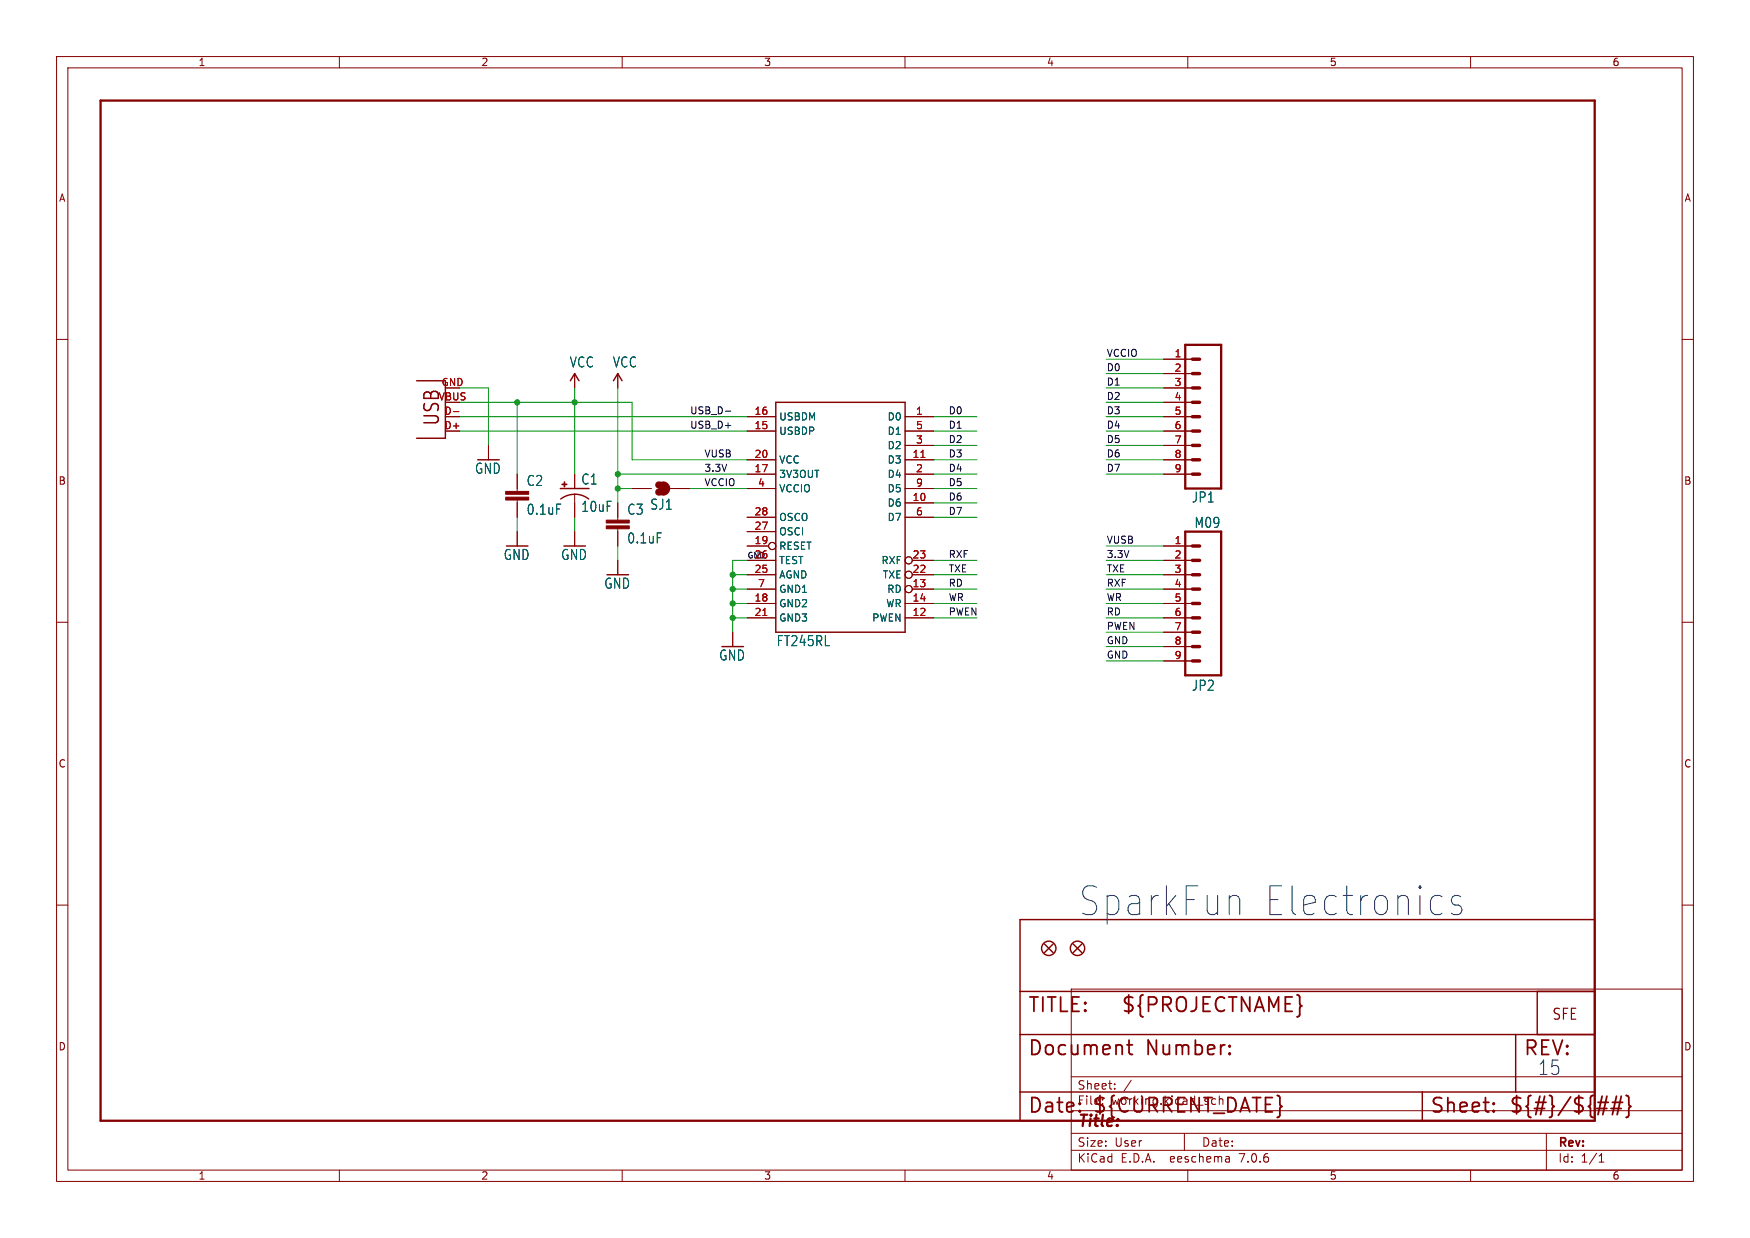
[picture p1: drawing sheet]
<svg xmlns="http://www.w3.org/2000/svg" width="309mm" height="219mm" viewBox="0 0 309 219" stroke-linecap="round" stroke-linejoin="round" font-family="sans-serif">
<g fill="none" stroke="#840000" stroke-width=".18">
<path d="M10 10h289.4v198.8h-289.4zM12 12h285.4v194.8h-285.4zM60 10v2M110 10v2M160 10v2M210 10v2M260 10v2M10 60h2M297.4 60h2M78.7 73.7h2.6M86.4 78.7v2.6M101.6 66v2.6"/>
<path d="M109.2 66v2.6M132.1 73.7h5.1M132.1 76.2h5.1M160 73.7h5.1M160 76.2h5.1M160 78.7h5.1M205.7 73.7h5.1M205.7 76.2h5.1M205.7 78.7h5.1M205.7 63.5h5.1M205.7 66h5.1M205.7 68.6h5.1"/>
<path d="M205.7 71.1h5.1M91.4 83.8v3.1M91.4 88.4v3M91.4 94v2.5M101.6 83.8v2.6M101.6 87.4v4M101.6 94v2.5M109.2 88.9v3M109.2 93.5v3M109.2 99.1v2.5M111.8 86.4h3.4M118.5 86.4h3.4"/>
<path d="M132.1 86.4h5.1M132.1 96.5h3.8M132.1 99.1h5.1M132.1 81.3h5.1M132.1 83.8h5.1M132.1 94h5.1M132.1 91.4h5.1M160 86.4h5.1M160 88.9h5.1M160 81.3h5.1M160 83.8h5.1M160 91.4h5.1"/>
<path d="M161.3 99.1h3.8M205.7 96.5h5.1M205.7 99.1h5.1M205.7 81.3h5.1M205.7 83.8h5.1M10 110h2M129.5 111.8v2.5M132.1 101.6h5.1M132.1 104.1h5.1M132.1 106.7h5.1M132.1 109.2h5.1M160 106.7h5.1"/>
<path d="M160 109.2h5.1M161.3 101.6h3.8M161.3 104.1h3.8M205.7 101.6h5.1M205.7 104.1h5.1M205.7 106.7h5.1M205.7 109.2h5.1M205.7 111.8h5.1M205.7 114.3h5.1M205.7 116.8h5.1M297.4 110h2M10 160h2"/>
<path d="M297.4 160h2M189.4 174.8h108v32h-108zM189.4 196.3h108M189.4 190.3h108M197.1 192.4v.1M197.1 191.6v.1M200 191l-1.3 1.9M60 206.8v2M110 206.8v2M160 206.8v2M189.4 203.3h108M189.4 200.3h108"/>
<path d="M209.4 200.3v3M210 206.8v2M217.3 204.5l.1 .9M217.4 205.4h-.2M217.4 204.8l-.2 .1M260 206.8v2M273.4 200.3v6.5M282.7 205.4h.9M282.7 204.4l.4-.5v1.5"/>
<circle cx="136.5" cy="96.5" r=".63"/>
<circle cx="160.7" cy="99.1" r=".63"/>
<circle cx="160.7" cy="104.1" r=".63"/>
<circle cx="160.7" cy="101.6" r=".63"/>
</g>
<g fill="#840000" stroke="#840000" stroke-width=".18">
<path d="M107.2 93h4.1v.5h-4.1z"/>
<path d="M107.2 91.9h4.1v.6h-4.1z"/>
<path d="M89.4 87.9h4.1v.5h-4.1z"/>
<path d="M89.4 86.9h4.1v.5h-4.1z"/>
<path d="M99.3 85.6h.9v.1h-.9z"/>
<path d="M99.7 85.2h.2v.9h-.2z"/>
</g>
<path d="M116.5 85.7a.64 .64 0 0 1 .6 .7 .64 .64 0 0 1-.6 .6M117.2 85.7a.64 .64 0 0 1 .7 .7 .64 .64 0 0 1-.7 .6" fill="none" stroke="#840000" stroke-width="1.3"/>
<g fill="none" stroke="#840000" stroke-width=".25">
<path d="M73.7 67.3h5v10.2h-5M100.8 67.3l.8-1.3 .8 1.3M108.5 67.3l.7-1.3 .8 1.3M137.2 71.1h22.8v40.7h-22.8zM99.1 86.4h5M101.6 87.4a4.1 4.1 0 0 0-2.5 .8M101.6 87.4a4.1 4.1 0 0 1 2.5 .8M180.3 162.6h101.6v35.5h-101.6zM180.3 175.3h101.6M184.7 166.9l1.5 1.5M186.2 166.9l-1.5 1.5M189.7 166.9l1.6 1.5"/>
<path d="M191.3 166.9l-1.6 1.5M271.8 175.3v7.6M180.3 182.9h101.6M180.3 193h101.6M251.5 193v5.1M268 182.9v10.1"/>
<circle cx="185.4" cy="167.6" r="1.27"/>
<circle cx="190.5" cy="167.6" r="1.27"/>
</g>
<g fill="none" stroke="#840000" stroke-width=".32">
<path d="M190.9 196.3l.1 .1-.1 .2M199.2 184.7h1M199.6 183.9v2.1l.1 .3 .5 .1M217.4 186.2l.1 .1-.1 .1M217.4 186.2l-.1 .1 .1 .1M217.4 184.8v.3M217.4 186.2v.2M217.4 184.8l.1 .1-.1 .2M217.4 184.8l-.1 .1 .1 .2M264.1 196.3l.1 .1-.1 .2M264.1 196.3l-.1 .1 .1 .2M264.1 195v.2"/>
<path d="M264.1 196.3v.3M264.1 195l.1 .1-.1 .1M264.1 195l-.1 .1 .1 .1M282.3 196h1.8M282.5 194.9h1.8M284.1 193.8l-.7 3.2M284.8 196h1.8M285.1 194.9h1.8M285.8 193.8l-.7 3.2M286.6 193.8l-.7 3.2M287.5 193.7l.3 .1 .2 .2v1.2l.3 .4-.3 .4v1.2l-.2 .2-.3 .1"/>
</g>
<path d="M17.8 17.8h264.1v180.3h-264.1zM209.5 61h6.4v25.4h-6.4zM209.5 94h6.4v25.4h-6.4z" fill="none" stroke="#840000" stroke-width=".41"/>
<g fill="none" stroke="#840000" stroke-width=".61">
<path d="M210.8 63.5h1.3M210.8 66h1.3M210.8 68.6h1.3M210.8 71.1h1.3M210.8 73.7h1.3M210.8 76.2h1.3M210.8 78.7h1.3M210.8 96.5h1.3M210.8 99.1h1.3M210.8 81.3h1.3M210.8 83.8h1.3M210.8 101.6h1.3"/>
<path d="M210.8 104.1h1.3M210.8 106.7h1.3M210.8 109.2h1.3M210.8 111.8h1.3M210.8 114.3h1.3M210.8 116.8h1.3"/>
</g>
<path d="M80.2 72.8h.9M162.8 80.9h.7M134.9 108.8h.7" fill="none" stroke="#a90000" stroke-width=".18"/>
<path d="M128.2 72.7h1" fill="none" stroke="#0f0f0f" stroke-width=".18"/>
<path d="M218.6 158.3l.4 .2 .2 .5v2.7M254.5 158.3l.5 .2M258.2 158.5l-.4-.2h-.6a.89 .89 0 0 0-.6 .8 .89 .89 0 0 0 .6 .9h.6a.89 .89 0 0 1 .7 .8 .89 .89 0 0 1-.7 .9h-.8l-.4-.3M255 161.4l-.5 .3" fill="none" stroke="#0000c2" stroke-width=".18"/>
<g fill="none" stroke="#009600" stroke-width=".18">
<path d="M81.3 71.1h30.5v10.2h20.3M81.3 76.2h50.8M81.3 73.7h50.8M81.3 68.6h5.1v10.1M91.4 71.1v12.7M101.6 68.6v15.2M109.2 68.6v20.3M165.1 78.7h7.6M165.1 76.2h7.6M165.1 73.7h7.6M195.6 78.7h10.1M195.6 76.2h10.1"/>
<path d="M195.6 73.7h10.1M195.6 63.5h10.1M195.6 66h10.1M195.6 68.6h10.1M195.6 71.1h10.1M91.4 91.4v2.6M101.6 91.4v2.6M109.2 83.8h22.9M109.2 86.4h2.6M109.2 96.5v2.6M121.9 86.4h10.2M132.1 99.1h-2.6v12.7"/>
<path d="M165.1 81.3h7.6M165.1 83.8h7.6M165.1 99.1h7.6M165.1 88.9h7.6M165.1 86.4h7.6M165.1 91.4h7.6M195.6 81.3h10.1M195.6 83.8h10.1M195.6 96.5h10.1M195.6 99.1h10.1M129.5 104.1h2.6M129.5 109.2h2.6"/>
<path d="M129.5 101.6h2.6M129.5 106.7h2.6M165.1 104.1h7.6M165.1 109.2h7.6M165.1 101.6h7.6M165.1 106.7h7.6M195.6 104.1h10.1M195.6 109.2h10.1M195.6 114.3h10.1M195.6 116.8h10.1M195.6 101.6h10.1M195.6 106.7h10.1"/>
<path d="M195.6 111.8h10.1"/>
</g>
<g fill="#009600" stroke="#009600" stroke-width=".18">
<circle cx="109.2" cy="83.8" r=".46"/>
<circle cx="129.5" cy="101.6" r=".46"/>
<circle cx="129.5" cy="106.7" r=".46"/>
<circle cx="129.5" cy="104.1" r=".46"/>
<circle cx="129.5" cy="109.2" r=".46"/>
<circle cx="109.2" cy="86.4" r=".46"/>
<circle cx="101.6" cy="71.1" r=".46"/>
<circle cx="91.4" cy="71.1" r=".46"/>
</g>
<g font-size="7.1" fill="#0000c2">
<text x="190.5" y="162.3">SparkFun</text>
<text x="223" y="162.3">Electronics</text>
</g>
<g font-size="3.5" fill="#840000">
<text x="78" y="75.4" transform="rotate(-90 78 75.4)">USB</text>
<text x="181.6" y="179.4">TITLE:</text>
<text x="198.1" y="179.4">${PROJECTNAME}</text>
<text x="181.6" y="187">Document</text>
<text x="202.6" y="187">Number:</text>
<text x="269.2" y="187">REV:</text>
<text x="181.6" y="197.1">Date:</text>
<text x="193" y="197.1">${CURRENT_DATE}</text>
<text x="252.7" y="197.1">Sheet:</text>
<text x="266.7" y="197.1">${#}/${##}</text>
</g>
<text font-size="3.5" fill="#0000c2" x="271.8" y="190.3">15</text>
<text font-size="2.8" fill="#840000" x="190.4" y="199.7">Title:</text>
<text font-size="2.7" fill="#840000" x="274.3" y="180.6">SFE</text>
<g font-size="2.5" fill="#006464">
<text x="100.6" y="65.2">VCC</text>
<text x="108.3" y="65.2">VCC</text>
<text x="83.9" y="84">GND</text>
<text x="93" y="86.1">C2</text>
<text x="102.7" y="85.9">C1</text>
<text x="210.6" y="89">JP1</text>
<text x="93" y="91.2">0.1uF</text>
<text x="102.7" y="90.7">10uF</text>
<text x="110.8" y="91.2">C3</text>
<text x="114.9" y="90.3">SJ1</text>
<text x="211.1" y="93.5">M09</text>
<text x="89" y="99.2">GND</text>
<text x="99.1" y="99.2">GND</text>
<text x="110.8" y="96.3">0.1uF</text>
<text x="106.7" y="104.3">GND</text>
<text x="127.1" y="117">GND</text>
<text x="137.2" y="114.4">FT245RL</text>
<text x="210.6" y="122.3">JP2</text>
</g>
<g font-size="2.1" fill="#840000">
<text x="190.4" y="195.5">File:</text>
<text x="190.4" y="192.8">Sheet:</text>
<text x="196.5" y="195.5">working.kicad_sch</text>
<text x="190.4" y="202.9">Size:</text>
<text x="197.1" y="202.9">User</text>
<text x="212.4" y="202.9">Date:</text>
<text x="275.4" y="203.1">Rev:</text>
<text x="190.4" y="205.7">KiCad</text>
<text x="198.1" y="205.7">E.D.A.</text>
<text x="207" y="205.7">eeschema</text>
<text x="219.4" y="205.7">7.0.6</text>
<text x="275.4" y="205.7">Id:</text>
<text x="279.5" y="205.7">1/1</text>
</g>
<g font-size="1.8" fill="#840000">
<text x="35" y="11.9">1</text>
<text x="85" y="11.9">2</text>
<text x="135" y="11.9">3</text>
<text x="185" y="11.9">4</text>
<text x="235" y="11.9">5</text>
<text x="285" y="11.9">6</text>
<text x="10.3" y="35.9">A</text>
<text x="297.7" y="35.9">A</text>
<text x="10.3" y="85.9">B</text>
<text x="297.6" y="85.9">B</text>
<text x="10.3" y="135.9">C</text>
<text x="297.6" y="135.9">C</text>
<text x="10.3" y="185.9">D</text>
<text x="297.6" y="185.9">D</text>
<text x="35" y="208.7">1</text>
<text x="85" y="208.7">2</text>
<text x="135" y="208.7">3</text>
<text x="185" y="208.7">4</text>
<text x="235" y="208.7">5</text>
<text x="285" y="208.7">6</text>
</g>
<g font-size="1.8" fill="#a90000">
<text x="207.6" y="63.2">1</text>
<text x="207.6" y="65.8">2</text>
<text x="77.5" y="70.9">VBUS</text>
<text x="78" y="68.3">GND</text>
<text x="207.6" y="68.3">3</text>
<text x="207.6" y="70.9">4</text>
<text x="78.5" y="75.9">D+</text>
<text x="78.5" y="73.4">D-</text>
<text x="133.3" y="75.9">15</text>
<text x="133.3" y="73.4">16</text>
<text x="161.9" y="73.4">1</text>
<text x="161.9" y="75.9">5</text>
<text x="207.6" y="73.4">5</text>
<text x="207.6" y="75.9">6</text>
<text x="133.3" y="83.6">17</text>
<text x="133.3" y="81">20</text>
<text x="161.2" y="81">11</text>
<text x="161.9" y="83.6">2</text>
<text x="161.9" y="78.5">3</text>
<text x="207.6" y="78.5">7</text>
<text x="207.6" y="81">8</text>
<text x="207.6" y="83.6">9</text>
<text x="133.9" y="86.1">4</text>
<text x="161.2" y="88.6">10</text>
<text x="161.9" y="86.1">9</text>
<text x="133.3" y="93.7">27</text>
<text x="133.3" y="91.2">28</text>
<text x="161.9" y="91.2">6</text>
<text x="133.3" y="96.3">19</text>
<text x="133.3" y="101.3">25</text>
<text x="133.3" y="98.8">26</text>
<text x="161.2" y="101.3">22</text>
<text x="161.2" y="98.8">23</text>
<text x="207.6" y="96.3">1</text>
<text x="207.6" y="98.8">2</text>
<text x="207.6" y="101.3">3</text>
<text x="133.3" y="106.4">18</text>
<text x="133.9" y="103.9">7</text>
<text x="161.2" y="103.9">13</text>
<text x="161.2" y="106.4">14</text>
<text x="207.6" y="103.9">4</text>
<text x="207.6" y="106.4">5</text>
<text x="133.3" y="109">21</text>
<text x="161.2" y="109">12</text>
<text x="207.6" y="109">6</text>
<text x="207.6" y="111.5">7</text>
<text x="207.6" y="114">8</text>
<text x="207.6" y="116.6">9</text>
</g>
<g font-size="1.8" fill="#006464">
<text x="137.7" y="77.1">USBDP</text>
<text x="137.7" y="74.5">USBDM</text>
<text x="156.8" y="74.5">D0</text>
<text x="156.8" y="77.1">D1</text>
<text x="137.7" y="82.1">VCC</text>
<text x="156.8" y="82.1">D3</text>
<text x="156.8" y="79.6">D2</text>
<text x="137.7" y="84.7">3V3OUT</text>
<text x="137.7" y="87.2">VCCIO</text>
<text x="156.8" y="89.8">D6</text>
<text x="156.8" y="84.7">D4</text>
<text x="156.8" y="87.2">D5</text>
<text x="137.7" y="94.8">OSCI</text>
<text x="137.7" y="92.3">OSCO</text>
<text x="156.8" y="92.3">D7</text>
<text x="137.7" y="97.4">RESET</text>
<text x="137.7" y="99.9">TEST</text>
<text x="155.7" y="99.9">RXF</text>
<text x="137.7" y="107.5">GND2</text>
<text x="137.7" y="102.5">AGND</text>
<text x="137.7" y="105">GND1</text>
<text x="156" y="102.5">TXE</text>
<text x="156.6" y="107.5">WR</text>
<text x="156.8" y="105">RD</text>
<text x="137.7" y="110.1">GND3</text>
<text x="154.1" y="110.1">PWEN</text>
</g>
<g font-size="1.7" fill="#0f0f0f">
<text x="195.6" y="65.7">D0</text>
<text x="195.6" y="63.2">VCCIO</text>
<text x="195.6" y="68.2">D1</text>
<text x="195.6" y="70.8">D2</text>
<text x="121.9" y="73.3">USB_D-</text>
<text x="121.9" y="75.9">USB_D+</text>
<text x="167.6" y="75.9">D1</text>
<text x="167.6" y="73.3">D0</text>
<text x="195.6" y="75.9">D4</text>
<text x="195.6" y="73.3">D3</text>
<text x="124.5" y="80.9">VUSB</text>
<text x="124.5" y="83.5">3.3V</text>
<text x="167.6" y="83.5">D4</text>
<text x="167.6" y="80.9">D3</text>
<text x="167.6" y="78.4">D2</text>
<text x="195.6" y="83.5">D7</text>
<text x="195.6" y="78.4">D5</text>
<text x="195.6" y="80.9">D6</text>
<text x="124.5" y="86">VCCIO</text>
<text x="167.6" y="86">D5</text>
<text x="167.6" y="88.6">D6</text>
<text x="167.6" y="91.1">D7</text>
<text x="167.6" y="98.7">RXF</text>
<text x="167.6" y="101.3">TXE</text>
<text x="195.6" y="101.3">TXE</text>
<text x="195.6" y="98.7">3.3V</text>
<text x="195.6" y="96.2">VUSB</text>
<text x="167.6" y="103.8">RD</text>
<text x="167.6" y="106.3">WR</text>
<text x="195.6" y="106.3">WR</text>
<text x="195.6" y="103.8">RXF</text>
<text x="167.6" y="108.9">PWEN</text>
<text x="195.6" y="114">GND</text>
<text x="195.6" y="108.9">RD</text>
<text x="195.6" y="111.4">PWEN</text>
<text x="195.6" y="116.5">GND</text>
</g>
<text font-size="1.4" fill="#0f0f0f" x="132.1" y="98.8">GND</text>
</svg>
